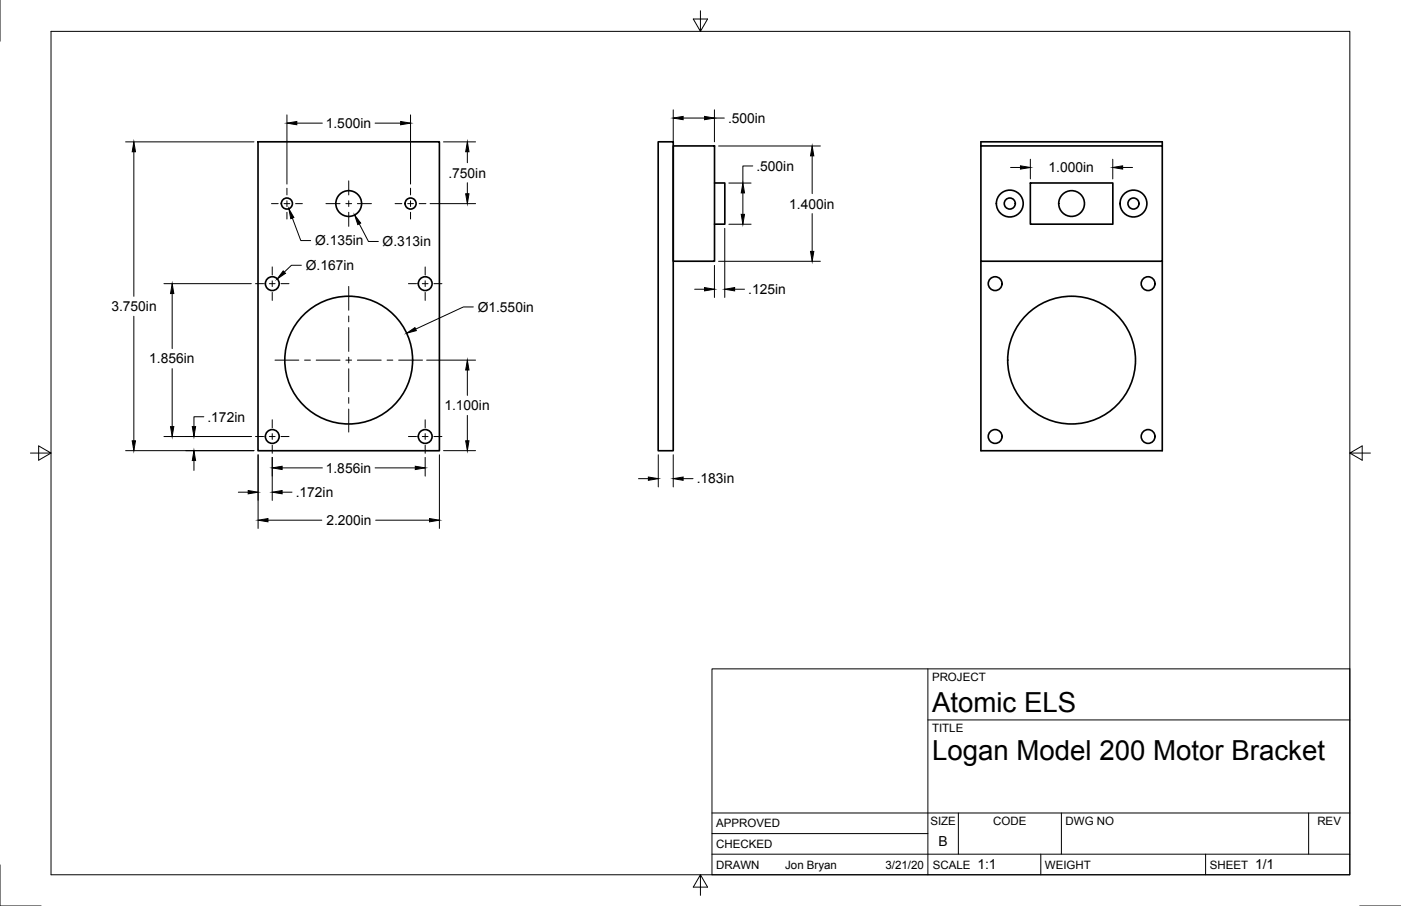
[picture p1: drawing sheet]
<svg xmlns="http://www.w3.org/2000/svg" width="432mm" height="279mm" viewBox="0 0 432 279" stroke-linecap="round" stroke-linejoin="round" font-family="sans-serif">
<!-- layer: Visible -->
<g fill="none" stroke="#000" stroke-width=".51">
<path d="M79.5 43.7h55.9v95.3h-55.9zM202.9 43.7h4.6v95.3h-4.6zM207.5 45h12.7v35.6h-12.7zM220.2 56.4h3.2v12.7h-3.2M302.3 45h55.9v35.6h-55.9zM302.3 45v-1.3h55.9v1.3M317.6 56.4h25.4v12.7h-25.4zM302.3 80.6v58.4h55.9v-58.4"/>
<circle cx="88.4" cy="62.8" r="1.7"/>
<circle cx="107.5" cy="62.8" r="4"/>
<circle cx="126.5" cy="62.8" r="1.7"/>
<circle cx="311.2" cy="62.8" r="1.7"/>
<circle cx="311.2" cy="62.8" r="4.1"/>
<circle cx="330.3" cy="62.8" r="4"/>
<circle cx="349.3" cy="62.8" r="1.7"/>
<circle cx="349.3" cy="62.8" r="4.1"/>
<circle cx="83.9" cy="87.5" r="2.13"/>
<circle cx="131.1" cy="87.5" r="2.13"/>
<circle cx="306.7" cy="87.5" r="2.13"/>
<circle cx="353.9" cy="87.5" r="2.13"/>
<circle cx="107.5" cy="111.1" r="19.7"/>
<circle cx="330.3" cy="111.1" r="19.7"/>
<circle cx="83.9" cy="134.6" r="2.13"/>
<circle cx="131.1" cy="134.6" r="2.13"/>
<circle cx="306.7" cy="134.6" r="2.13"/>
<circle cx="353.9" cy="134.6" r="2.13"/>
</g>
<!-- layer: Border -->
<path d="M0 0v12.7M15.7 9.7h400.3v260.1h-400.3zM215.9 3.3v6.4l-2.2-3.8h4.4l-2.2 3.8M9.4 139.7h6.3l-3.8-2.2v4.4l3.8-2.2M416 139.7l3.8 2.2v-4.4l-3.8 2.2h6.4M0 266.7v12.7h12.7M215.9 269.8l2.2 3.8h-4.4l2.2-3.8v6.3M419.1 279.4h12.7" fill="none" stroke="#000" stroke-width=".31"/>
<!-- layer: Titleblock -->
<path d="M219.4 206.3h196.6v63.5h-196.6zM286 206.3v63.5M286 222h130M219.4 257.1h66.6M219.4 250.7h196.6M295.4 250.7v12.7M327.1 250.7v12.7M403.3 250.7v12.7M219.4 263.4h196.6M320.8 263.4v6.4M371.6 263.4v6.4" fill="none" stroke="#000" stroke-width=".31"/>
<!-- layer: Dimensions -->
<g fill="none" stroke="#000" stroke-width=".31">
<path d="M88.4 35.4v21.4M91.5 38h7.9M115.6 38h7.9M126.5 35.4v21.4M207.5 33.9v9.9M210.5 36.4h6.6M220.2 33.9v9.9M220.2 36.4h3M38.7 43.8h39.6M41.3 46.8v44.6M136.7 43.8h9.9M144 46.8v3.4"/>
<path d="M144 56.3v3.5M221.5 45h31.4M224.6 56.5h6.9M229 59.5v6.6M232 51.2h-3v5.3M250.3 48.1v11.6M311.5 51.6h3M317.6 49.1v6.1M343 49.1v6.1M346 51.6h3.1M90.1 67.2l2.6 7h3.1M110.7 69l2.9 5.5h3"/>
<path d="M132.5 62.8h14.1M223.4 70.4v21.3M224.6 69.2h6.9M250.3 65.9v11.6M41.3 97.5v38.4M50.5 87.5h27M53.1 90.5v17M92.9 81.8h-3.1l-2.2 2.1M145.9 94.7h-3.1l-14.7 6.8M214.1 89.2h3M220.2 81.9v9.8M221.5 80.6h31.4"/>
<path d="M226.4 89.2h3.1M53.1 113.7v17.9M131.5 111.1h15.1M144 114.1v7.8M38.7 139h39.6M50.5 134.6h27M62.8 128.5h-3v3.1M136.7 139h9.9M144 128.1v7.8M59.8 142v3.1M73.4 151.8h3.1M79.5 140.3v22.7"/>
<path d="M83.9 141.1v13.2M87 144.3h12.4M87 151.8h3M115.6 144.3h12.4M131 141.1v5.7M135.4 140.3v22.7M196.8 147.6h3M202.9 140.3v9.9M207.5 140.3v9.9M210.5 147.6h3.1M82.6 160.4h16.6M115.8 160.4h16.6"/>
</g>
<g fill="#000" stroke="#000" stroke-width=".31">
<path d="M88.4 38l3.1-.5v1zM123.5 37.5l3 .5-3 .5zM207.5 36.4l3-.5v1zM217.1 35.9l3.1 .5-3.1 .5zM41.3 43.8l.5 3h-1.1zM144 43.8l.5 3h-1zM143.5 59.8h1l-.5 3zM229 56.5l.5 3h-1zM250.3 45l.5 3.1h-1zM314.5 51.1l3.1 .5-3.1 .6zM343 51.6l3-.5v1.1zM89 64.4l1.6 2.7-1 .3z"/>
<path d="M109.3 66.3l1.9 2.5-.9 .5zM228.5 66.1h1l-.5 3.1zM249.8 77.5h1l-.5 3.1zM53.1 87.5l.5 3h-1zM87.3 83.5l.7 .8-2.6 1.7zM217.1 88.7l3.1 .5-3.1 .5zM223.4 89.2l3-.5v1zM125.3 102.8l2.6-1.8 .4 1zM144 111.1l.5 3h-1zM40.7 135.9h1.1l-.5 3.1zM52.6 131.6h1l-.5 3zM59.3 131.6h1l-.5 3z"/>
<path d="M143.5 135.9h1l-.5 3.1zM59.8 139l.5 3h-1zM76.5 151.3l3 .5-3 .5zM79.5 160.4l3.1-.5v1zM83.9 144.3l3.1-.5v1zM83.9 151.8l3.1-.5v1zM128 143.8l3 .5-3 .5zM132.4 159.9l3 .5-3 .5zM199.8 147.1l3.1 .5-3.1 .5zM207.5 147.6l3-.5v1z"/>
</g>
<!-- layer: Center Lines -->
<g fill="none" stroke="#000" stroke-width=".31">
<path d="M88.4 58v2.1M107.5 55.8v4.3M126.5 58v2.1M83.7 62.8h2M87.5 62.8h1.8M88.4 61.9v1.8M88.4 65.5v2M91.1 62.8h2.1M100.5 62.8h4.3M106.6 62.8h1.8M107.5 61.9v1.8M107.5 65.5v4.3"/>
<path d="M110.2 62.8h4.3M121.8 62.8h2M125.6 62.8h1.8M126.5 61.9v1.8M126.5 65.5v2M129.2 62.8h2.1M78.7 87.5h2.5M83 87.5h1.8M83.9 82.3v2.5M83.9 86.6v1.8M83.9 90.2v2.4M86.6 87.5h2.5"/>
<path d="M107.5 88.3v7.4M107.5 97.5v1.8M125.9 87.5h2.5M130.2 87.5h1.7M131 82.3v2.5M131 86.6v1.8M131 90.2v2.4M133.7 87.5h2.5M84.8 111.1h7.3M93.9 111.1h1.8M97.5 111.1h7.3M106.6 111.1h1.8"/>
<path d="M107.5 101v7.4M107.5 110.2v1.8M107.5 113.7v7.1M110.2 111.1h7.3M119.3 111.1h1.8M122.9 111.1h7.3M78.7 134.6h2.5M83 134.6h1.8M83.9 129.5v2.4M83.9 133.7v1.8M83.9 137.3v2.5M86.6 134.6h2.5"/>
<path d="M107.5 122.6v1.8M107.5 126.2v7M125.9 134.6h2.5M130.2 134.6h1.7M131 129.5v2.4M131 133.7v1.8M131 137.3v2.5M133.7 134.6h2.5"/>
</g>
<g font-size="8.5">
<text x="287.3" y="219.5">Atomic ELS</text>
<text x="287.3" y="234.5">Logan Model 200 Motor Bracket</text>
</g>
<g font-size="4.3">
<text x="100.4" y="39.5">1.500in</text>
<text x="224.4" y="37.9">.500in</text>
<text x="233.1" y="52.7">.500in</text>
<text x="323.2" y="53.1">1.000in</text>
<text x="138.2" y="54.8">.750in</text>
<text x="243.2" y="64.3">1.400in</text>
<text x="97.1" y="75.6">Ø.135in</text>
<text x="117.9" y="75.9">Ø.313in</text>
<text x="94.2" y="83.3">Ø.167in</text>
<text x="34.3" y="95.9">3.750in</text>
<text x="230.6" y="90.7">.125in</text>
<text x="147.2" y="96.1">Ø1.550in</text>
<text x="46" y="112.1">1.856in</text>
<text x="63.9" y="130">.172in</text>
<text x="137" y="126.5">1.100in</text>
<text x="100.4" y="145.8">1.856in</text>
<text x="214.7" y="149.1">.183in</text>
<text x="91.1" y="153.3">.172in</text>
<text x="100.6" y="161.9">2.200in</text>
<text x="289.3" y="261">B</text>
<text x="301.2" y="268.1">1:1</text>
<text x="386.8" y="268.1">1/1</text>
</g>
<g font-size="3.5">
<text x="287.3" y="210.1">PROJECT</text>
<text x="287.3" y="225.8">TITLE</text>
<text x="220.7" y="255.2">APPROVED</text>
<text x="286.7" y="254.5">SIZE</text>
<text x="306.1" y="254.5">CODE</text>
<text x="328.4" y="254.5">DWG NO</text>
<text x="406" y="254.5">REV</text>
<text x="220.7" y="261.5">CHECKED</text>
<text x="220.7" y="267.9">DRAWN</text>
<text x="242" y="267.9">Jon Bryan</text>
<text x="272.9" y="267.9">3/21/20</text>
<text x="287.5" y="267.9">SCALE</text>
<text x="322.1" y="267.9">WEIGHT</text>
<text x="372.9" y="267.9">SHEET</text>
</g>
</svg>
